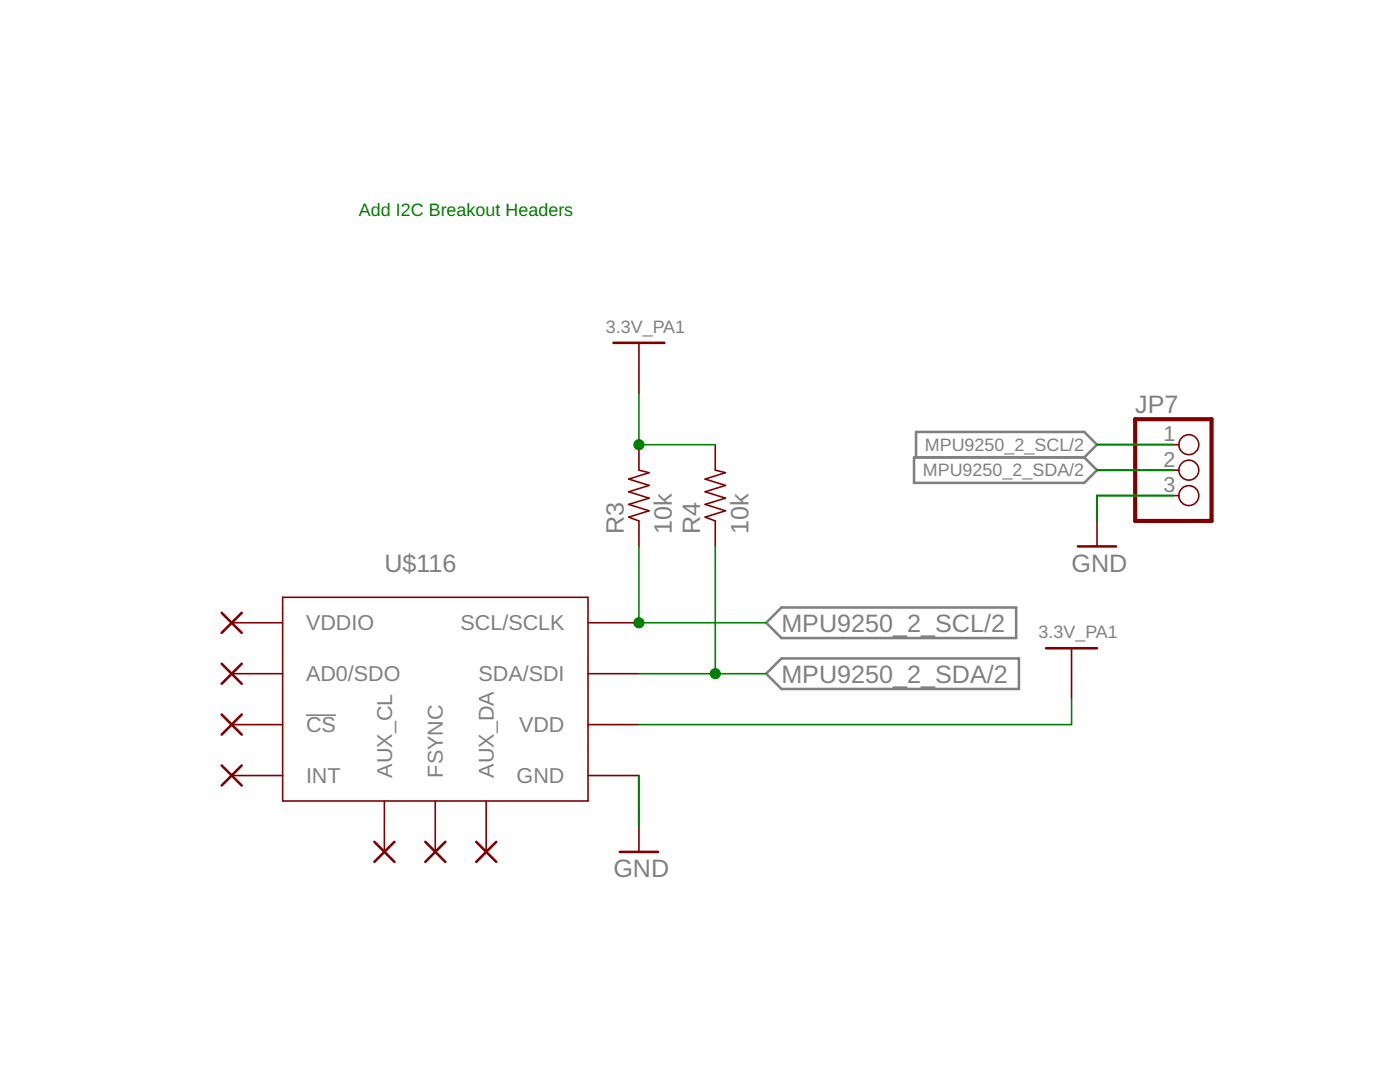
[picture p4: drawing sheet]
<svg xmlns="http://www.w3.org/2000/svg" width="279mm" height="216mm" viewBox="0 0 279 216" stroke-linecap="round" stroke-linejoin="round" font-family="sans-serif">
<path d="M61.1 142.7h5.9" fill="none" stroke="#808080" stroke-width=".32"/>
<path d="M182.4 91.3h34l2.5 2.5-2.5 2.6h-34zM182.8 91.3v-5.1h33.6l2.5 2.5-2.5 2.6M152.9 124.3l3.1-3.1h46.8v6.1h-46.8zM152.9 134.4l3.1-3h47.3v6.1h-47.3z" fill="none" stroke="#808080" stroke-width=".51"/>
<g fill="none" stroke="#800000" stroke-width=".32">
<path d="M127.5 68.4v10.2M127.5 88.7v5.1l2 .5-4 1.3 4 1.3-4 1.2 4 1.3-4 1.2 4 1.3-4 1.3 2 .7v5.1M142.7 88.7v5.1l2.1 .5-4.1 1.3 4.1 1.3-4.1 1.2 4.1 1.3-4.1 1.2 4.1 1.3-4.1 1.3 2 .7v5.1M234.2 88.7h1.1M234.2 93.8h1.1M234.2 98.9h1.1M56.4 119.2h60.9v40.6h-60.9zM218.9 103.9v5.1M46.2 124.3h10.2M46.2 134.4h10.2M117.3 124.3h10.2M117.3 134.4h10.2"/>
<path d="M213.8 129.3v10.2M46.2 144.6h10.2M46.2 154.7h10.2M76.7 159.8v10.2M86.9 159.8v10.2M97 159.8v10.2M117.3 144.6h10.2M117.3 154.7h10.2M127.5 164.9v5.1"/>
<circle cx="237.3" cy="93.8" r="1.99"/>
<circle cx="237.3" cy="98.9" r="1.99"/>
<circle cx="237.3" cy="88.7" r="1.99"/>
</g>
<g fill="none" stroke="#800000" stroke-width=".51">
<path d="M122.4 68.4h10.2M215.1 109h7.6M44.2 122.3l4 4M44.2 132.4l4 4M48.2 122.3l-4 4M48.2 132.4l-4 4M208.8 129.3h10.1M44.2 142.6l4 4M44.2 152.7l4 4M48.2 142.6l-4 4M48.2 152.7l-4 4M74.7 168l4 4"/>
<path d="M78.7 168l-4 4M84.9 168l4 4M88.9 168l-4 4M95 168l4 4M99 168l-4 4M123.7 170h7.6"/>
</g>
<path d="M226.5 83.7h15.3v20.2h-15.3z" fill="none" stroke="#800000" stroke-width=".83"/>
<path d="M127.5 78.6v10.1h15.2M127.5 109v15.3h25.4M142.7 109v25.4M127.5 134.4h25.4M213.8 139.5v5.1h-86.3" fill="none" stroke="#008000" stroke-width=".32"/>
<g fill="#008000" stroke="#008000" stroke-width=".2">
<circle cx="127.5" cy="124.3" r="1.02"/>
<circle cx="142.7" cy="134.4" r="1.02"/>
<circle cx="127.5" cy="88.7" r="1.02"/>
</g>
<path d="M218.9 88.7h15.3M218.9 93.8h15.3M234.2 98.9h-15.3v5M127.5 154.7v10.2" fill="none" stroke="#008000" stroke-width=".42"/>
<g font-size="5" fill="#808080">
<text x="226.5" y="82.4">JP7</text>
<text x="124.5" y="106.5" transform="rotate(-90 124.5 106.5)">R3</text>
<text x="134.1" y="106.5" transform="rotate(-90 134.1 106.5)">10k</text>
<text x="139.7" y="106.5" transform="rotate(-90 139.7 106.5)">R4</text>
<text x="149.3" y="106.5" transform="rotate(-90 149.3 106.5)">10k</text>
<text x="76.7" y="114.1">U$116</text>
<text x="213.9" y="114.1">GND</text>
<text x="155.9" y="126.1">MPU9250_2_SCL/2</text>
<text x="155.9" y="136.2">MPU9250_2_SDA/2</text>
<text x="122.4" y="175.1">GND</text>
</g>
<g font-size="4.3" fill="#808080">
<text x="232.2" y="88">1</text>
<text x="232.2" y="93.1">2</text>
<text x="232.2" y="98.2">3</text>
<text x="61.1" y="125.8">VDDIO</text>
<text x="91.9" y="125.8">SCL/SCLK</text>
<text x="61.1" y="136">AD0/SDO</text>
<text x="95.5" y="136">SDA/SDI</text>
<text x="61.1" y="146.1">CS</text>
<text x="103.6" y="146.1">VDD</text>
<text x="78.2" y="155.2" transform="rotate(-90 78.2 155.2)">AUX_CL</text>
<text x="88.4" y="155.2" transform="rotate(-90 88.4 155.2)">FSYNC</text>
<text x="98.6" y="155.2" transform="rotate(-90 98.6 155.2)">AUX_DA</text>
<text x="61.1" y="156.3">INT</text>
<text x="103.1" y="156.3">GND</text>
</g>
<text font-size="3.6" fill="#008000" x="71.6" y="43">Add I2C Breakout Headers</text>
<g font-size="3.6" fill="#808080">
<text x="120.9" y="66.4">3.3V_PA1</text>
<text x="184.6" y="90">MPU9250_2_SCL/2</text>
<text x="184.2" y="95.1">MPU9250_2_SDA/2</text>
<text x="207.2" y="127.3">3.3V_PA1</text>
</g>
</svg>
